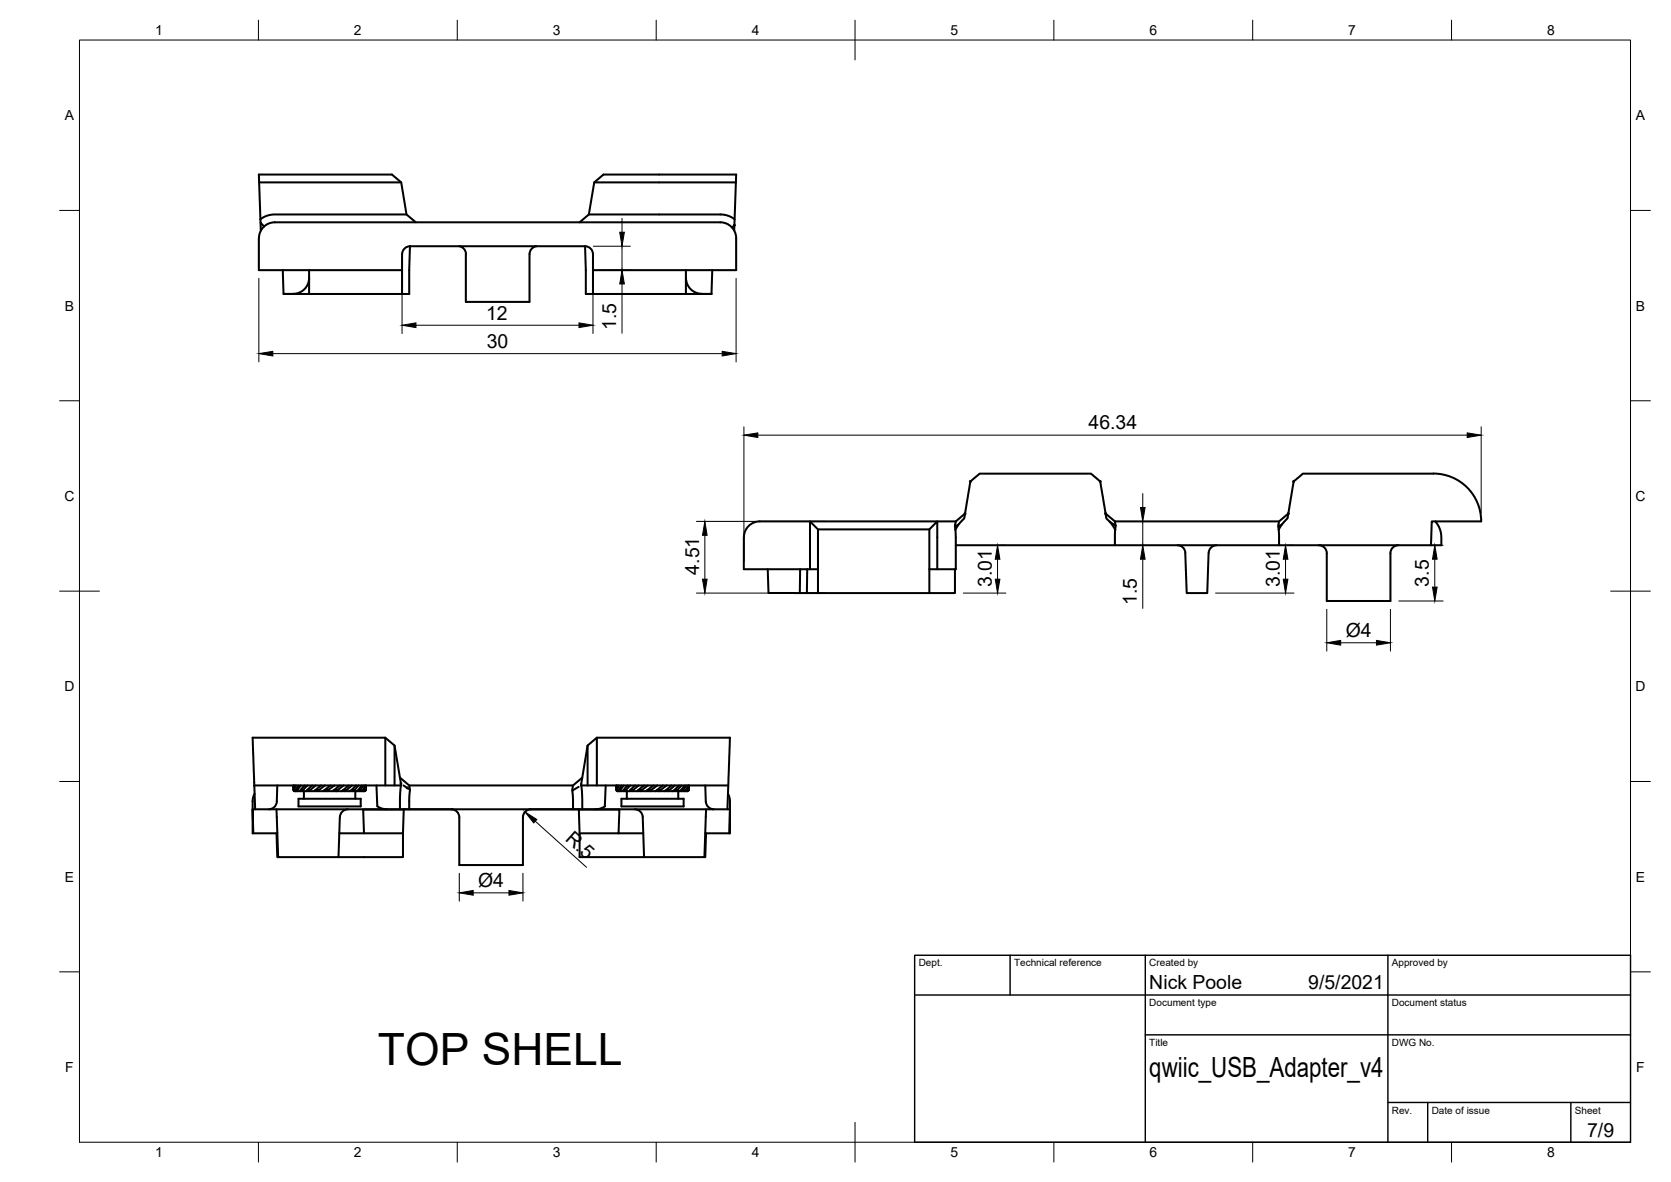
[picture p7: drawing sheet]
<svg xmlns="http://www.w3.org/2000/svg" width="420mm" height="297mm" viewBox="0 0 420 297" stroke-linecap="round" stroke-linejoin="round" font-family="sans-serif">
<!-- layer: Visible -->
<g fill="none" stroke="#000" stroke-width=".51">
<path d="M65.1 59.9v8h36M65.1 59.9a4 4 0 0 1 4-4h112a4 4 0 0 1 4 4v8h-36M65.2 45.8h35.7M65.5 55.1l-.4-11.2h33.5l2.3 1.9 1.3 8.1 2.3 2M65.5 55.9l.9 1M102.2 53.9h-33.5l-2.2 .6a1.08 1.08 0 0 0-1 1.2l.1 2.2M145.7 55.9l2.4-2 1.3-8.1 2.3-1.9h33.4l-.5 14M148.1 53.9h33.4l1.7 .4 1.5 .8M149.4 45.8h35.6M184.7 56.6l-.6 .6M71.1 67.9l.2 6a6 6 0 0 0 5.3-1.2 4 4 0 0 0 1.1-2.9M77.7 69.9v4h-6.4"/>
<path d="M77.7 67.9v2M101.1 63.9v10M103.1 61.9l-.2 12h-25.2M103.1 61.9h44M103.1 61.9a2 2 0 0 0-2 2M115.4 61.9a2 2 0 0 1 1.8 2M134.9 61.9a2.04 2.04 0 0 0-1.8 2v12h-16v-12M147.1 61.9a2 2 0 0 1 2 2v4M147.1 61.9l.2 12h1.8M149.1 67.9v6h23.4v-4M172.5 67.9v2M172.5 69.8a4 4 0 0 0 4 4l2.4 .1"/>
<path d="M178.9 73.9h-6.4M179.1 67.9l-.2 6M360.4 119h-32.8l-1 .9a2.54 2.54 0 0 0-1.5 2.2l-1.3 7.8a1.11 1.11 0 0 1-.7 1l-1.6 2.2M360.4 119a12 12 0 0 1 12 12h-12.4l-.2 6M187 135v8.1h18.7M205.7 133h28l2-2v12.1M233.7 133v10.1M240.2 133.1l.1 10h-6.6M240.2 133.1l1.6-2.2a3.3 3.3 0 0 0 .9-2.3l1-6.1a2.52 2.52 0 0 1 1.5-2.5l1.1-1h28l1 .9a3.2 3.2 0 0 1 1.7 3.2l1.1 6.8a2.35 2.35 0 0 0 1.2 1.5l1.1 1.7M240.3 131h-49.3a4 4 0 0 0-4 4M241 131.8l-.4 .3a.64 .64 0 0 0-.4 .9v.1M242.7 129.1l-2.4 1.9-.2 1.3"/>
<path d="M278 129.1l2.3 1.9M279 131.1l1.5 1M280.3 131l.2 1M280.3 131h41.3M280.4 133.1l-.1 3.9M280.5 132.1l-.1 1M296 137a2 2 0 0 1 2 1.9M298 139l.4 10h5.2l.3-10M305.9 137a2 2 0 0 0-2 1.9M321.5 133.1l.1 3.9M322.3 131.8l-.2 .1a.8 .8 0 0 0-.6 1.2M323.9 129.1l-2.3 1.9-.2 1.3"/>
<path d="M331.6 137a2 2 0 0 1 2 2v12h16v-12a2 2 0 0 1 2-2M360.9 131l.8 1.3 .5 1.2 .2 3.5h-122.1M193 143.1l.2 5.9h7.9M201.2 143.1l-.1 5.9h1.8M203 143.1l-.1 5.9h2.8M203.7 143.1v-12.1l2 2v16M205.7 149h28M233.7 143.1v5.9h6.4v-5.9M63.9 196.6h.1M63.9 197.4h36.9M63.9 197.4l-.4-12h33.4v12M63.9 197.4l.3 6"/>
<path d="M63.9 197.4v.1M64 199.5l-.4 1.3-.1 2.6h120v-2.6l-.5-1.3M69.7 197.4l-.1 4a2 2 0 0 1-2 2M73.7 197.4v.9M73.8 197.4l-.1 .6a.61 .61 0 0 0 .3 .8M74 198.8h10.5M74 198.8l-.2-.2 .3 .2M74.1 197.4l-.3 1.2M74.4 197.4l-.4 1.2M74.5 198.8l-.1-.2h.4l.1 .2M75.1 197.4l-.7 1.2M75.5 198.8v-.2h.7v.2"/>
<path d="M75.6 197.4l-.8 1.2M76.4 198.8v1.9M76.6 197.4l-1.1 1.2M77.1 198.8l.1-.2h.8l-.1 .2M77.3 197.4l-1.1 1.2M78.5 197.4l-1.3 1.2M79 198.8l.2-.2h1l-.3 .2M79.4 197.4l-1.4 1.2M80.8 197.4l-1.6 1.2M81.6 198.6l-.4 .2M81.7 197.4l-1.5 1.2M82.5 198.6l-.3 .2"/>
<path d="M83.1 197.4l-1.5 1.2a1.86 1.86 0 0 0 1.7-.6l.8-.6M83.5 198.8l.4-.2h1l-.4 .2M85.5 197.4l-1.6 1.2M85.8 198.8l.5-.2h.8l-.4 .2M86.4 197.4l-1.5 1.2M87.7 197.4l-1.4 1.2M87.9 198.8l.4-.2h.8l-.4 .2M88.5 197.4l-1.4 1.2M89.3 198.8v1.9M89.5 197.4l-1.2 1.2M90.1 198.6l-.5 .2M90.1 197.4l-1 1.2"/>
<path d="M90.6 198.6l-.4 .2M90.9 197.4l-.8 1.2h.5M91.3 198.6l-.4 .2M91.3 197.4l-.7 1.2M91.6 198.6l-.3 .2M91.8 197.4l-.5 1.2h.3M91.9 198.6l-.3 .2M91.9 197.4l-.3 1.2M92 198.6a1.51 1.51 0 0 1-1.6 .2h-5.9M92 197.6v1M92 197.4v1.2M94.7 197.4l.2 5.2"/>
<path d="M96.9 185.4l2.3 2 1.6 10M99.2 187.4v10M100.6 195.4l2.3 2h41.2l2.3-2M100.8 197.4l-.2 2v4M101.5 197.4l.8 .5a1.11 1.11 0 0 1 .7 1.7l-.1 3.8M102.9 197.4l.2 1M144.1 197.4l-.2 1.3M145.5 197.7l-.6 .4a1.1 1.1 0 0 0-.9 1.5l.1 3.8M146.2 197.4h36.9M146.2 197.4l1.5-10 2.4-2h33.4l-.6 18M146.2 197.4l.2 6M147.7 187.4v10"/>
<path d="M150.1 185.4v12M152.3 197.4l-.2 5.2M154.9 197.4v.9M155 197.4l-.1 .6a.61 .61 0 0 0 .3 .8M155.2 198.8h10.5M155.2 198.8l-.2-.2 .3 .2M155.3 197.4l-.3 1.2M155.6 197.4l-.4 1.2M155.7 198.8l-.1-.2h.4l.1 .2M156.3 197.4l-.7 1.2M156.7 198.8v-.2h.7v.2M156.8 197.4l-.8 1.2"/>
<path d="M157.6 198.8v1.9M157.8 197.4l-1.1 1.2M158.3 198.8l.1-.2h.8l-.1 .2M158.5 197.4l-1.1 1.2M159.7 197.4l-1.3 1.2M160.2 198.8l.2-.2h1l-.3 .2M160.6 197.4l-1.4 1.2M161.9 197.4l-1.5 1.2M162.8 198.6l-.4 .2M162.9 197.4l-1.5 1.2M163.7 198.6l-.3 .2M164.3 197.4l-1.5 1.2a1.86 1.86 0 0 0 1.7-.6l.8-.6"/>
<path d="M164.7 198.8l.4-.2h1l-.4 .2M166.7 197.4l-1.6 1.2M167 198.8l.4-.2h.9l-.4 .2M167.6 197.4l-1.5 1.2M168.8 197.4l-1.4 1.2M169.1 198.8l.4-.2h.8l-.4 .2M169.7 197.4l-1.4 1.2M170.5 198.8v1.9M170.7 197.4l-1.2 1.2M171.3 198.6l-.5 .2M171.3 197.4l-1 1.2M171.8 198.6l-.4 .2"/>
<path d="M172.1 197.4l-.8 1.2h.5M172.5 198.6l-.4 .2M172.5 197.4l-.7 1.2M172.8 198.6l-.3 .2M173 197.4l-.5 1.2h.3M173.1 198.6l-.3 .2M173.1 197.4l-.3 1.2M173.2 198.6a1.51 1.51 0 0 1-1.6 .2h-5.9M173.2 197.6v1M173.2 197.4v1.2M177.3 197.4l.2 4a2 2 0 0 0 2 2M63.7 209.4l-.2-6v6h6.2"/>
<path d="M69.5 209.4l.2 6h.2M69.5 203.4l.4 12h15.2l.3-10.1M75.1 200.7h15.6v2h-15.6zM85.3 209.4h16M87.5 203.4a2 2 0 0 0-2 1.9M94.9 202.6l1.4 .6 1.1 .2M101.3 209.4v6h-16.2M101.5 203.4h-10.2l.2 6M101.5 203.4l-.2 6M101.5 203.4h12.3M101.5 203.4h.1M113.5 203.4a2 2 0 0 1 2 2v12h16v-12a2 2 0 0 1 2-2"/>
<path d="M133.2 203.4h12.3M145.5 203.4l.2 6M145.5 203.4h.1M145.5 203.4h10.2l-.2 6M152.1 202.6l-1.4 .6-1.1 .2M155.5 209.4h-9.8v6h16.2M155.5 209.4h6.2M156.3 200.7h15.6v2h-15.6zM159.6 203.4a2 2 0 0 1 2 1.9l.3 10.1h15.2l.4-12M177.3 209.4h6.2v-6l-.1 6M177.5 209.4l-.2 6h-.2"/>
</g>
<g fill="#000" stroke="#000" stroke-width=".25">
<circle cx="184.7" cy="56.6" r=".24"/>
<circle cx="242.7" cy="129.1" r=".24"/>
<circle cx="244" cy="121" r=".24"/>
<circle cx="276.6" cy="121" r=".24"/>
<circle cx="278" cy="129.1" r=".24"/>
<circle cx="323.9" cy="129.1" r=".24"/>
<circle cx="325.3" cy="121" r=".24"/>
<circle cx="100.8" cy="196.9" r=".24"/>
<circle cx="102.4" cy="198" r=".24"/>
</g>
<!-- layer: Border -->
<g fill="none" stroke="#000" stroke-width=".25">
<path d="M20 10.1h390v276.9h-390zM65 5.1v5M115 5.1v5M165 5.1v5M215 5.1v10M265 5.1v5M315 5.1v5M365 5.1v5M15 52.9h5M410 52.9h5M15 100.7h5M410 100.7h5"/>
<path d="M15 148.6h10M405 148.6h10M15 196.4h5M410 196.4h5M15 244.2h5M410 244.2h5M65 287v5M115 287v5M165 287v5M215 282.1v9.9M265 287v5M315 287v5"/>
<path d="M365 287v5"/>
</g>
<!-- layer: Dimensions -->
<g fill="none" stroke="#000" stroke-width=".25">
<path d="M156.4 54.9v3.5M65.1 70v21M101.1 70v13.8M149.1 70v13.8M149.2 61.9h9.3M151.2 67.9h7.3M156.4 61.9v6M156.4 71.4v12.3M185.1 70v21M68.6 88.9h113M104.6 81.7h41M187 107.3v33.7"/>
<path d="M190.5 109.4h178.4M372.4 107.3v21.6M175.1 131h32.5M177.2 134.5v11M251.3 137h1.6M287.3 124v3.5M287.3 131v6M323.7 137h1.7M361.9 137h1M175.1 149h32.5M242.2 149h10.7M250.8 140.5v5"/>
<path d="M287.3 140.5v12.4M305.6 149h19.8M323.2 140.5v5M333.6 153.1v10.5M349.6 153.1v10.5M351.7 151h11.2M360.8 140.5v7M337.1 161.5h9M115.5 219.5v7M131.5 219.5v7M134.6 206.4l12.9 11.6M119 224.4h9"/>
</g>
<g fill="#000" stroke="#000" stroke-width=".25">
<path d="M155.8 58.4h1.2l-.6 3.5zM156.4 67.9l.6 3.5h-1.2zM65.1 88.9l3.5-.6v1.2zM101.1 81.7l3.5-.6v1.2zM145.6 81.1l3.5 .6-3.5 .6zM181.6 88.3l3.5 .6-3.5 .6zM187 109.4l3.5-.6v1.1zM368.9 108.8l3.5 .6-3.5 .5zM177.2 131l.6 3.5h-1.2zM286.8 127.5h1.1l-.6 3.5zM176.6 145.5h1.2l-.6 3.5zM250.8 137l.6 3.5h-1.1z"/>
<path d="M250.3 145.5h1.1l-.6 3.5zM287.3 137l.6 3.5h-1.1zM322.7 145.5h1.1l-.6 3.5zM323.2 137l.6 3.5h-1.1zM360.8 137l.6 3.5h-1.2zM360.2 147.5h1.2l-.6 3.5zM333.6 161.5l3.5-.6v1.2zM346.1 160.9l3.5 .6-3.5 .6zM132 204l3 1.9-.8 .9zM115.5 224.4l3.5-.6v1.2zM128 223.8l3.5 .6-3.5 .6z"/>
</g>
<!-- layer: TitleBlock -->
<path d="M230 240.1h180v46.9h-180zM230 250h180M254 240.1v9.9M288 240.1v46.9M349 240.1v46.9M288 260.1h122M349 277.1h61M359 277.1v9.9M395 277.1v9.9" fill="none" stroke="#000" stroke-width=".36"/>
<text font-size="11.2" x="95" y="267.6">TOP SHELL</text>
<text font-size="7" x="289" y="270.6">qwiic_USB_Adapter_v4</text>
<g font-size="4.9">
<text x="122.2" y="80.3">12</text>
<text x="154.9" y="82.9" transform="rotate(-90 154.9 82.9)">1.5</text>
<text x="122.4" y="87.4">30</text>
<text x="273.7" y="107.9">46.34</text>
<text x="175.8" y="144.4" transform="rotate(-90 175.8 144.4)">4.51</text>
<text x="249.4" y="147.5" transform="rotate(-90 249.4 147.5)">3.01</text>
<text x="321.8" y="147.5" transform="rotate(-90 321.8 147.5)">3.01</text>
<text x="359.3" y="147.4" transform="rotate(-90 359.3 147.4)">3.5</text>
<text x="285.9" y="152" transform="rotate(-90 285.9 152)">1.5</text>
<text x="338.4" y="160">Ø4</text>
<text x="141.9" y="211" transform="rotate(42 141.9 211)">R.5</text>
<text x="120.2" y="222.8">Ø4</text>
<text x="289" y="248.5">Nick Poole</text>
<text x="329" y="248.5">9/5/2021</text>
<text x="399.1" y="285.7">7/9</text>
</g>
<g font-size="3.5">
<text x="39" y="8.8">1</text>
<text x="89" y="8.8">2</text>
<text x="139" y="8.8">3</text>
<text x="189" y="8.8">4</text>
<text x="239" y="8.8">5</text>
<text x="289" y="8.8">6</text>
<text x="339" y="8.8">7</text>
<text x="389" y="8.8">8</text>
<text x="16.3" y="30.2">A</text>
<text x="411.3" y="30.2">A</text>
<text x="16.3" y="78">B</text>
<text x="411.3" y="78">B</text>
<text x="16.2" y="125.9">C</text>
<text x="411.2" y="125.9">C</text>
<text x="16.2" y="173.7">D</text>
<text x="411.2" y="173.7">D</text>
<text x="16.3" y="221.6">E</text>
<text x="411.3" y="221.6">E</text>
<text x="16.4" y="269.4">F</text>
<text x="411.4" y="269.4">F</text>
<text x="39" y="290.8">1</text>
<text x="89" y="290.8">2</text>
<text x="139" y="290.8">3</text>
<text x="189" y="290.8">4</text>
<text x="239" y="290.8">5</text>
<text x="289" y="290.8">6</text>
<text x="339" y="290.8">7</text>
<text x="389" y="290.8">8</text>
</g>
<g font-size="2.5">
<text x="231" y="242.9">Dept.</text>
<text x="255" y="242.9">Technical reference</text>
<text x="289" y="242.9">Created by</text>
<text x="350" y="242.9">Approved by</text>
<text x="289" y="252.8">Document type</text>
<text x="350" y="252.8">Document status</text>
<text x="289" y="262.9">Title</text>
<text x="350" y="262.9">DWG No.</text>
<text x="350" y="279.9">Rev.</text>
<text x="360" y="279.9">Date of issue</text>
<text x="396" y="279.9">Sheet</text>
</g>
</svg>
